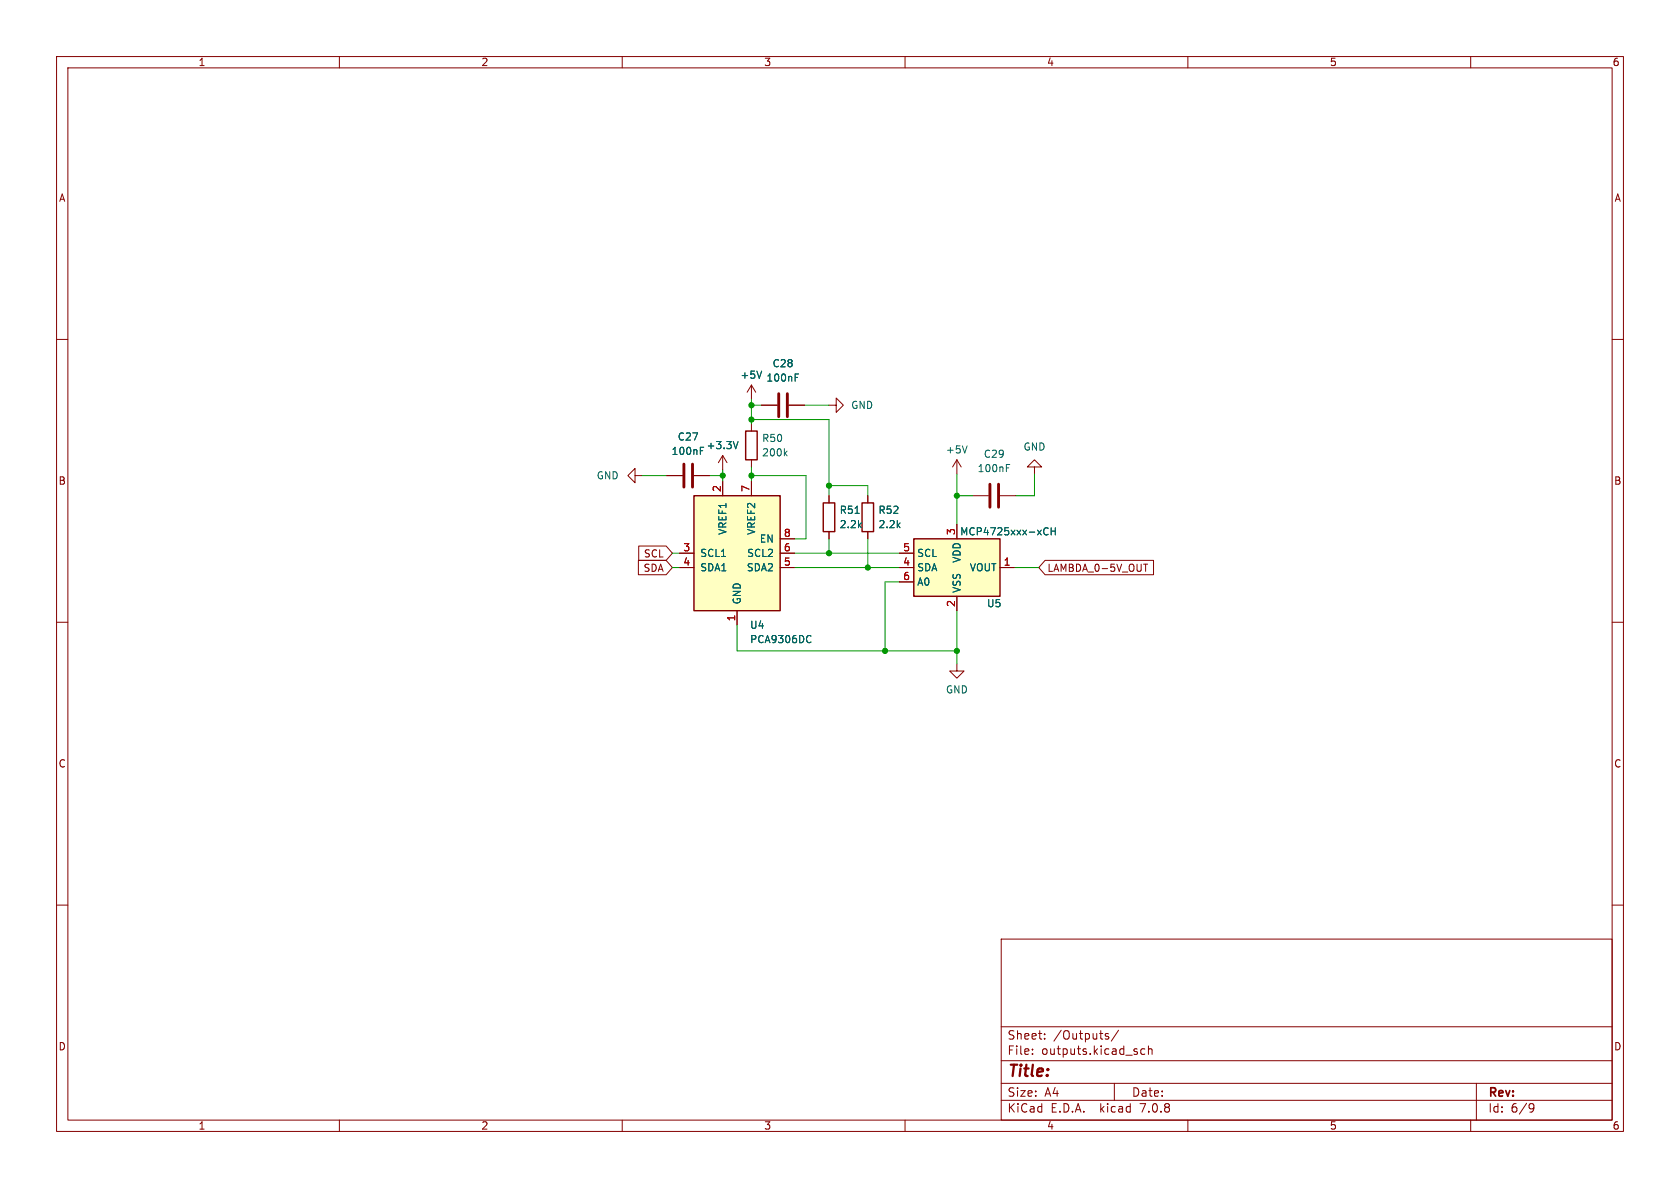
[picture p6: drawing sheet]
<svg xmlns="http://www.w3.org/2000/svg" width="297mm" height="210mm" viewBox="0 0 297 210" stroke-linecap="round" stroke-linejoin="round" font-family="sans-serif">
<g fill="none" stroke="#840000" stroke-width=".18">
<path d="M10 10h277v190h-277zM12 12h273v186h-273zM60 10v2M110 10v2M160 10v2M210 10v2M260 10v2M10 60h2M285 60h2M132.8 68.1v2.5M132.8 74.9v1.3M132.8 68.1l-.7 1.2"/>
<path d="M132.8 68.1l.8 1.2M134.6 71.6h2.8M139.4 71.6h2.8M146.6 71.6h1.2v-1.2l1.3 1.2-1.3 1.3v-1.3M112.3 84.1v-1.3l-1.3 1.3 1.3 1.2v-1.2h1.2M112.9 99.1h4.9l1.1 1.2-1.1 1.3h-4.9zM112.9 96.5h4.9l1.1 1.3-1.1 1.3h-4.9zM117.9 84.1h2.7M120.1 97.8h2.6M122.7 84.1h2.8M127.8 80.5v2.6M127.8 85.1v2.5"/>
<path d="M127.8 80.5l-.8 1.3M127.8 80.5l.7 1.3M132.8 81.3v1.3M132.8 85.1v2.5M137.9 97.8h2.6M137.9 95.3h2.6M146.6 87.6v1.3M146.6 94v1.3M153.4 87.6v1.3M153.4 94v1.3M159 97.8h2.5M169.2 81.3v2.5"/>
<path d="M169.2 92.7v2.6M169.2 81.3l-.8 1.3M169.2 81.3l.7 1.3M172 87.6h2.8M176.8 87.6h2.8M182.9 82.6h1.2l-1.2-1.3-1.3 1.3h1.3v1.2M184.8 99.1h19.1v2.5h-19.1l-1.2-1.3zM202.2 99.7h.7M202.5 99.7v1.3M10 110h2M120.1 100.3h2.6M130.3 108v2.5"/>
<path d="M137.9 100.3h2.6M159 100.3h2.5M159 102.9h2.5M169.2 117.3v1.3h1.2l-1.2 1.3-1.3-1.3h1.3M169.2 105.4v2.6M176.8 100.3h2.5M285 110h2M10 160h2M285 160h2M177 166h108v32h-108zM60 198v2M110 198v2"/>
<path d="M160 198v2M177 194.5h108M177 191.5h108M177 187.5h108M177 181.5h108M182.5 186.3v.1M182.5 185.5v.1M184.7 183.6v.1M184.7 182.8v.1M195.5 183.1l.5 .2v.2l-.2 .2-.4-.1M195.5 182.8h.5M197 191.5v3"/>
<path d="M197.7 182.1l-1.2 2M202.4 185.5l-.4-.1-.3 .3v.4l.1 .2h.6M203 185.5l.2-.1 .4 .1 .1 .9M203 184.9v1.5M210 198v2M260 198v2M261 191.5v6.5M270.6 195.1l.5 .1a.99 .99 0 0 1-.4 1.4h-.2M271.2 195.7l-.3 .3h-.3"/>
</g>
<path d="M131.8 76.2h2.1v5.1h-2.1zM122.7 87.6h15.2v20.4h-15.2zM145.5 88.9h2.1v5.1h-2.1zM152.4 88.9h2v5.1h-2zM161.5 95.3h15.3v10.1h-15.3z" fill="none" stroke="#840000" stroke-width=".25"/>
<g fill="#ffffc2" stroke="#ffffc2" stroke-width=".18">
<path d="M161.5 95.3h15.3v10.1h-15.3z"/>
<path d="M122.7 87.6h15.2v20.4h-15.2z"/>
</g>
<g fill="none" stroke="#006464" stroke-width=".18">
<path d="M123.8 79.7h.4M123.8 79.1h.6M130.5 78l-.4 1.3M134.7 65.6l-.5 1.3M139.1 79.7l-.4 .5M140.6 66.7h.4M140.6 66.1h.6M171 78.8l-.4 1.3M138.8 80.1l.3 .5M151.2 90.7h.7M177.9 82.7h.4M177.9 82.1h.6"/>
<path d="M184.6 94.4l.3 .2 .4-.2M185.3 93.4l-.4-.1-.3 .2M185.8 93.3v1.3M185.8 93.9h.8M186.6 93.3v1.3M143.1 112.3l.3 .2M143.4 113.5l-.3 .1"/>
</g>
<path d="M137.7 69.6v4.1M139.2 69.6v4.1M120.9 82v4.1M122.4 82v4.1M175 85.6v4.1M176.5 85.6v4.1" fill="none" stroke="#840000" stroke-width=".51"/>
<g fill="none" stroke="#009600" stroke-width=".18">
<path d="M132.8 70.6v4.3M132.8 74.2h13.8v13.4M132.8 71.6h1.8M142.2 71.6h4.4M113.5 84.1h4.4M118.9 97.8h1.2M125.5 84.1h2.3M127.8 83.1v2M132.8 82.6v2.5M132.8 84.1h9.7v11.2h-2M140.5 97.8h18.5M146.6 95.3v2.5"/>
<path d="M146.6 85.9h6.8v1.7M153.4 95.3v5M169.2 83.8v8.9M169.2 87.6h2.8M182.9 83.8v3.8h-3.3M118.9 100.3h1.2M130.3 110.5v4.6h38.9M140.5 100.3h18.5M159 102.9h-2.5v12.2M169.2 108v9.3M179.3 100.3h4.3"/>
</g>
<g fill="#009600" stroke="#009600" stroke-width=".18">
<circle cx="146.6" cy="85.9" r=".46"/>
<circle cx="146.6" cy="97.8" r=".46"/>
<circle cx="156.5" cy="115.1" r=".46"/>
<circle cx="153.4" cy="100.3" r=".46"/>
<circle cx="169.2" cy="115.1" r=".46"/>
<circle cx="169.2" cy="87.6" r=".46"/>
<circle cx="127.8" cy="84.1" r=".46"/>
<circle cx="132.8" cy="71.6" r=".46"/>
<circle cx="132.8" cy="84.1" r=".46"/>
<circle cx="132.8" cy="74.2" r=".46"/>
</g>
<text font-size="2.8" fill="#840000" x="178" y="190.9">Title:</text>
<g font-size="2.1" fill="#840000">
<text x="178" y="184">Sheet:</text>
<text x="186.2" y="184">/Outputs/</text>
<text x="178" y="186.7">File:</text>
<text x="184.1" y="186.7">outputs.kicad_sch</text>
<text x="178" y="196.9">KiCad</text>
<text x="178" y="194.1">Size:</text>
<text x="184.7" y="194.1">A4</text>
<text x="185.7" y="196.9">E.D.A.</text>
<text x="194.6" y="196.9">kicad</text>
<text x="200" y="194.1">Date:</text>
<text x="201.8" y="196.9">7.0.8</text>
<text x="263" y="194.3">Rev:</text>
<text x="263" y="196.9">Id:</text>
<text x="267.1" y="196.9">6/9</text>
</g>
<g font-size="1.8" fill="#840000">
<text x="35" y="11.9">1</text>
<text x="85" y="11.9">2</text>
<text x="135" y="11.9">3</text>
<text x="185" y="11.9">4</text>
<text x="235" y="11.9">5</text>
<text x="285" y="11.9">6</text>
<text x="10.3" y="35.9">A</text>
<text x="285.3" y="35.9">A</text>
<text x="10.3" y="85.9">B</text>
<text x="285.3" y="85.9">B</text>
<text x="113.7" y="101.3">SDA</text>
<text x="113.7" y="98.7">SCL</text>
<text x="185.1" y="101.3">LAMBDA_0-5V_OUT</text>
<text x="10.3" y="135.9">C</text>
<text x="285.3" y="135.9">C</text>
<text x="10.3" y="185.9">D</text>
<text x="285.3" y="185.9">D</text>
<text x="35" y="199.9">1</text>
<text x="85" y="199.9">2</text>
<text x="135" y="199.9">3</text>
<text x="185" y="199.9">4</text>
<text x="235" y="199.9">5</text>
<text x="285" y="199.9">6</text>
</g>
<g font-size="1.8" fill="#006464">
<text x="136.5" y="65.1">C28</text>
<text x="130.8" y="67.2">+5V</text>
<text x="135.4" y="67.7">100nF</text>
<text x="150.4" y="72.5">GND</text>
<text x="118.6" y="80.6">100nF</text>
<text x="119.7" y="78.1">C27</text>
<text x="124.8" y="79.6">+3.3V</text>
<text x="134.6" y="78.3">R50</text>
<text x="134.6" y="80.9">200k</text>
<text x="167.1" y="80.4">+5V</text>
<text x="172.7" y="83.7">100nF</text>
<text x="173.8" y="81.1">C29</text>
<text x="180.8" y="79.9">GND</text>
<text x="105.4" y="84.9">GND</text>
<text x="128.6" y="94.7" transform="rotate(-90 128.6 94.7)">VREF1</text>
<text x="133.7" y="94.7" transform="rotate(-90 133.7 94.7)">VREF2</text>
<text x="148.3" y="93.6">2.2k</text>
<text x="148.3" y="91">R51</text>
<text x="155.2" y="93.6">2.2k</text>
<text x="155.2" y="91">R52</text>
<text x="169.6" y="94.8">MCP4725xxx-xCH</text>
<text x="123.7" y="98.7">SCL1</text>
<text x="123.7" y="101.2">SDA1</text>
<text x="131.9" y="101.2">SDA2</text>
<text x="132" y="98.7">SCL2</text>
<text x="134.2" y="96.1">EN</text>
<text x="162.1" y="101.2">SDA</text>
<text x="162.1" y="98.7">SCL</text>
<text x="170" y="99.6" transform="rotate(-90 170 99.6)">VDD</text>
<text x="171.4" y="101.2">VOUT</text>
<text x="131.2" y="106.9" transform="rotate(-90 131.2 106.9)">GND</text>
<text x="162.1" y="103.7">A0</text>
<text x="170" y="104.9" transform="rotate(-90 170 104.9)">VSS</text>
<text x="174.4" y="107.5">U5</text>
<text x="132.5" y="111.4">U4</text>
<text x="132.5" y="113.9">PCA9306DC</text>
<text x="167.1" y="122.8">GND</text>
</g>
<g font-size="1.8" fill="#a90000">
<text x="127.5" y="87.1" transform="rotate(-90 127.5 87.1)">2</text>
<text x="132.6" y="87.1" transform="rotate(-90 132.6 87.1)">7</text>
<text x="138.5" y="95">8</text>
<text x="168.9" y="94.7" transform="rotate(-90 168.9 94.7)">3</text>
<text x="120.7" y="97.5">3</text>
<text x="120.7" y="100.1">4</text>
<text x="138.5" y="100.1">5</text>
<text x="138.5" y="97.5">6</text>
<text x="159.6" y="100.1">4</text>
<text x="159.6" y="97.5">5</text>
<text x="177.3" y="100.1">1</text>
<text x="159.6" y="102.6">6</text>
<text x="168.9" y="107.4" transform="rotate(-90 168.9 107.4)">2</text>
<text x="130" y="109.9" transform="rotate(-90 130 109.9)">1</text>
</g>
</svg>
